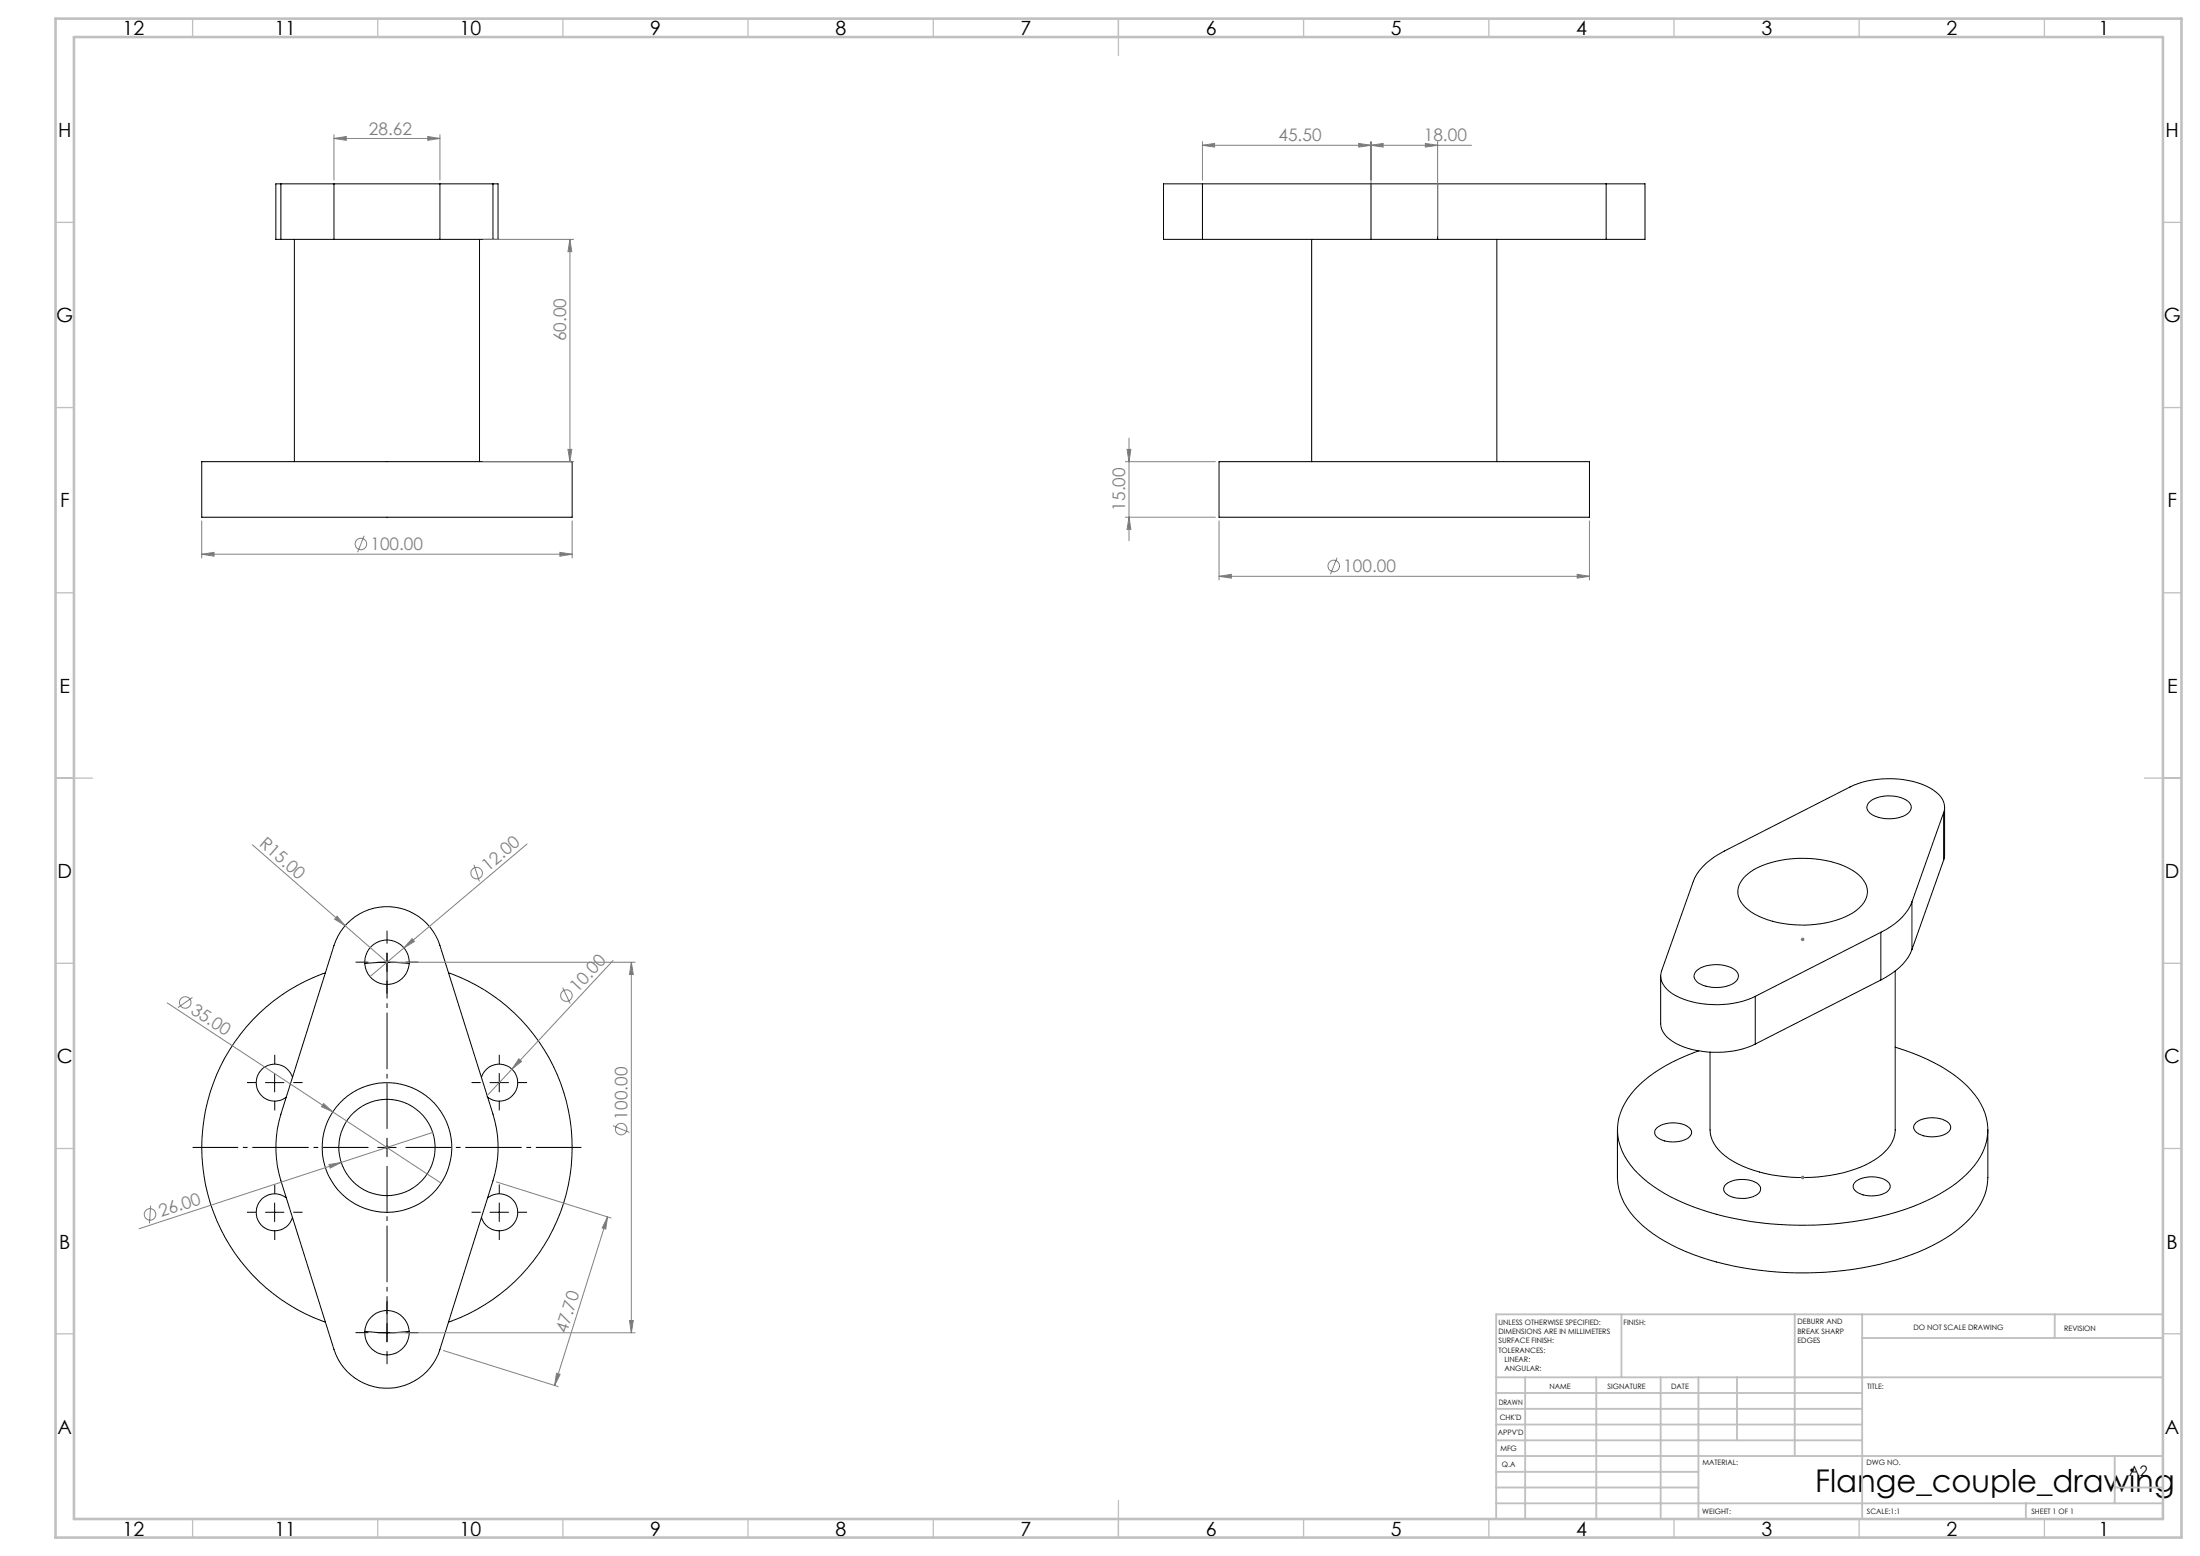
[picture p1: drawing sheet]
<svg xmlns="http://www.w3.org/2000/svg" width="594mm" height="420mm" viewBox="0 0 594 420" stroke-linecap="round" stroke-linejoin="round" font-family="sans-serif">
<g fill="none" stroke="#000" stroke-width=".27">
<path d="M75.8 49.6h-1.3v15h1.3M75.8 49.6v15M75.8 49.6h14.4M90.2 49.6h28.6M90.2 49.6v15M118.8 49.6v15M118.8 49.6h14.3M133.1 49.6h1.4v15h-1.4M133.1 49.6v15M324.7 49.6h-10.6v15h10.6M324.7 49.6h45.5M324.7 49.6v15"/>
<path d="M370.2 49.6h18M370.2 49.6v15M388.2 49.6h45.5M388.2 49.6v15M433.7 49.6h10.4v15h-10.4M433.7 49.6v15M75.8 64.6h14.4M79.5 64.6v60M90.2 64.6h28.6M118.8 64.6h14.3M129.5 64.6v60M324.7 64.6h45.5"/>
<path d="M354.2 64.6v60M370.2 64.6h18M388.2 64.6h45.5M404.1 64.6v60M54.5 124.6h100v15h-100zM329.1 124.6h100.1v15h-100.1zM504.5 216.8a9 9 0 0 1 9.4-1.2 2.3 2.3 0 0 1 1.5 3.7 9.3 9.3 0 0 1-10.6 .1 1.82 1.82 0 0 1-.3-2.6zM524.8 219.3a4.9 4.9 0 0 0-2.1-5.5 22.2 22.2 0 0 0-15.9-3.4l-3.9 .7-3.4 1.3-33.9 17.3a16.6 16.6 0 0 0-8.4 8.2l-8.6 24.2a4.9 4.9 0 0 0 2.1 5.5 23.8 23.8 0 0 0 18.6 3l2.5-.7 2.1-1M524.8 219.3l-8.6 24.2M524.8 219.3v12.8M525 217.9v12.9l-.2 1.3M471.1 236.7a20.4 20.4 0 0 1 12.8-4.9 27.5 27.5 0 0 1 17.2 3.7 6.2 6.2 0 0 1 2.9 6.7 10.5 10.5 0 0 1-6.9 5.7 30.7 30.7 0 0 1-23.3-1.1 7.5 7.5 0 0 1-4.6-6.4 5.7 5.7 0 0 1 1.9-3.7z"/>
<path d="M524.8 232.1l-8.6 24.2M93.7 249.3a15 15 0 0 1 25.1 5.9l14.3 45.5a29.7 29.7 0 0 1 0 18l-14.3 45.5a15 15 0 0 1-14.3 10.5 15 15 0 0 1-14.3-10.5l-14.4-45.5a30.5 30.5 0 0 1 0-18l14.4-45.5a15.3 15.3 0 0 1 3.5-5.9zM102 259.7h5M104.5 257.2v5M507.8 251.7l-33.9 17.2M507.8 251.7v12.8M516.2 243.5a15.7 15.7 0 0 1-8.4 8.2M516.2 256.3a14.8 14.8 0 0 1-7 7.5l-1.4 .7M516.2 243.5v12.8M87.9 262.6a50 50 0 0 0-33.4 47.1 50 50 0 0 0 33.4 47.2M98.5 260.1l.9-.1a51.4 51.4 0 0 1 11.1 .1M121.1 262.6a50 50 0 0 1 33.4 47.1 50 50 0 0 1-33.4 47.2"/>
<path d="M448.4 263.5v12.8a5.9 5.9 0 0 0 3.2 4.8 25.4 25.4 0 0 0 21.3 1.2l1-.5M458.2 261.9a9.3 9.3 0 0 1 10.6 .3 2.11 2.11 0 0 1-1 3.4 9.9 9.9 0 0 1-9.7-.6 1.86 1.86 0 0 1 .1-3.1zM473.9 268.9v12.9M507.8 264.5l-33.9 17.3M511.7 262.1v42.9a10 10 0 0 1-5.6 8.1 37.6 37.6 0 0 1-20.7 4.7 36.5 36.5 0 0 1-18.6-5 10.1 10.1 0 0 1-5.1-7.8v-21M71.7 292.2h5M74.2 289.7v5M79 290.8a5 5 0 0 0-6.8-3.2 5 5 0 0 0-2.3 7.2 5 5 0 0 0 7.4 1.3M130 290.8a5 5 0 0 1 6.8-3.1 5 5 0 0 1 2.3 7.1 5 5 0 0 1-7.4 1.3M132.3 292.2h5M134.8 289.7v5M511.7 282.7a47.8 47.8 0 0 1 19.4 10.4 16.2 16.2 0 0 1 5.4 13.9 19.6 19.6 0 0 1-8.1 12.2 60.8 60.8 0 0 1-28.1 10.6 88.4 88.4 0 0 1-45.4-4.9 36.2 36.2 0 0 1-14.7-10.5 14.6 14.6 0 0 1 .2-19.1 39.9 39.9 0 0 1 18.3-11.6"/>
<path d="M102 309.7h5M104.5 307.2v5M436.7 305v12.8a17.5 17.5 0 0 0 6.8 13 53.3 53.3 0 0 0 24.5 10.9 90.1 90.1 0 0 0 50.2-3.8 35.1 35.1 0 0 0 15.8-11.6 14.9 14.9 0 0 0 2.7-8.5v-12.8M447.4 304.4a7.6 7.6 0 0 1 9 .3 2.03 2.03 0 0 1-1.7 3 7.9 7.9 0 0 1-7.5-.9 1.57 1.57 0 0 1 .2-2.4zM465.7 320a7.7 7.7 0 0 1 9-.4 1.77 1.77 0 0 1-.7 3.1 8.1 8.1 0 0 1-8.2-.7 1.58 1.58 0 0 1-.1-2zM501 318.9a7.7 7.7 0 0 1 9 .4 2.03 2.03 0 0 1-1.6 3 7.9 7.9 0 0 1-7.6-1 1.54 1.54 0 0 1 .2-2.4zM517.3 303a7.7 7.7 0 0 1 9.1 .4 1.77 1.77 0 0 1-1.1 2.7 7.9 7.9 0 0 1-8.1-.7 1.54 1.54 0 0 1 .1-2.4zM71.7 327.2h5M74.2 324.7v5M77.3 323.3a5 5 0 0 0-7.4 1.3 5 5 0 0 0 2.2 7.2 5 5 0 0 0 6.9-3.2M131.7 323.3a5 5 0 0 1 7.4 1.3 5 5 0 0 1-2.3 7.2 5 5 0 0 1-6.8-3.2M132.3 327.2h5"/>
<path d="M134.8 324.7v5M98.5 359.4l.9 .1a45.9 45.9 0 0 0 11.1-.1M102 359.7h5M104.5 357.2v5"/>
<circle cx="104.5" cy="259.7" r="6"/>
<circle cx="104.5" cy="309.7" r="17.5"/>
<circle cx="104.5" cy="309.7" r="13"/>
<circle cx="104.5" cy="359.7" r="6"/>
</g>
<g fill="none" stroke="#808080" stroke-width=".27">
<path d="M90.2 37.4l3.3-.6v1.1zM90.2 36.4v12.2M90.2 37.4h28.6M115.5 36.8l3.3 .6-3.3 .5zM118.8 36.4v12.2M324.7 39.2l3.2-.5v1zM324.7 38.2v10.4M324.7 39.2h72.6M366.9 38.7l3.3 .5-3.3 .5zM370.2 39.2l3.3-.5v1zM370.2 38.2v25.4M384.8 38.7l3.4 .5-3.4 .5z"/>
<path d="M388.2 38.2v25.4M130.5 64.6h24.4M153.9 64.6v60M153.9 64.6l.5 3.3h-1zM304.8 118.3v27.7M130.5 124.6h24.4M153.4 121.3h1l-.5 3.3zM303.8 124.6h24.4M303.8 139.6h24.4M304.3 121.3h1l-.5 3.3zM304.8 139.6l.5 3.3h-1zM54.5 149.6l3.3-.5v1z"/>
<path d="M54.5 140.6v10M54.5 149.6h100M98.3 144.6l-1.7 4.5M151.2 149.1l3.3 .5-3.3 .5zM154.5 140.6v10M329.1 155.6l3.4-.6v1.1zM329.1 140.6v15.9M329.1 155.6h100.1M361 150.5l-1.8 4.5M425.8 155l3.4 .6-3.4 .5zM429.2 140.6v15.9M68.1 228l25.1 21.9"/>
<path d="M128 233.4l1.4 4.5M142.3 227.8l-42.4 35.8M91 247.3l2.2 2.6-2.9-1.8zM93.2 249.9l11.3 9.8M105.5 259.7h66M111.3 253.3l.6 .8-2.8 1.8zM165.5 259.3l-27.3 29.3M170.5 259.7v100M170.5 259.7l.5 3.3h-1zM486.2 253.6h1M486.4 253.2l.7 .7M486.7 253.1v1"/>
<path d="M487.1 253.2l-.7 .7M45.2 270.7l44.7 29.4M52 269.2l-4 2.8M151.9 266.6l2.1 4.3M87.4 297.9l2.5 2.2-3.1-1.4zM138.2 288.6l-6.8 7.3M140.1 285.8l.7 .7-2.6 2.1zM88.8 314.3l3.3-.5-3 1.5zM89.9 300.1l29.2 19.3M104 309.7h1M104.1 309.4l.7 .7M104.5 309.2v1"/>
<path d="M104.8 309.4l-.7 .7M116.8 305.7l-79.2 26M134.1 319l30.9 9.8M165.5 303.9l4.4 1.8M486.2 317.8h1M486.4 317.5l.7 .7M486.7 317.3v1M487.1 317.5l-.7 .7M40.7 325.4l-.3 4.8M164 328.5l-14.2 45.5M164 328.5l-.5 3.3-.9-.3zM105.5 359.7h66"/>
<path d="M170 356.4h1l-.5 3.3zM119.7 364.5l31 9.8M150.2 370.7l1 .3-1.4 3z"/>
<circle cx="97.4" cy="146.8" r="1.55"/>
<circle cx="360.1" cy="152.8" r="1.55"/>
<circle cx="128.7" cy="235.7" r="1.56"/>
<circle cx="50" cy="270.6" r="1.56"/>
<circle cx="152.9" cy="268.7" r="1.55"/>
<circle cx="167.7" cy="304.7" r="1.55"/>
<circle cx="40.5" cy="327.8" r="1.55"/>
</g>
<path d="M99.5 309.7h-47.5M104.5 304.7v-47.5M104.5 314.7v47.5M109.5 309.7h47.5" fill="none" stroke="#000" stroke-width=".27" stroke-dasharray="15.2 1.3 1.3 1.3" stroke-dashoffset="2.9" stroke-linecap="butt"/>
<g fill="none" stroke="#000" stroke-width=".27" stroke-dasharray="15.2 1.3 1.3 1.3" stroke-linecap="butt">
<path d="M99.5 259.7h-3.5M104.5 254.7v-3.5M109.5 259.7h3.5M104.5 264.7v3.5M69.2 292.2h-2.5M74.2 287.2v-2.5M74.2 297.2v2.5M79.2 292.2h2.5M129.8 292.2h-2.5M134.8 287.2v-2.5M134.8 297.2v2.5M139.8 292.2h2.5"/>
<path d="M69.2 327.2h-2.5M74.2 322.2v-2.5M74.2 332.2v2.5M79.2 327.2h2.5M129.8 327.2h-2.5M134.8 322.2v-2.5M134.8 332.2v2.5M139.8 327.2h2.5M99.5 359.7h-3.5M104.5 354.7v-3.5M109.5 359.7h3.5M104.5 364.7v3.5"/>
</g>
<g fill="none" stroke="#c0c0c0" stroke-width=".35">
<path d="M52 5v5M102 5v5M152 5v5M202 5v5M252 5v5M302 5v10M352 5v5M402 5v5M452 5v5M502 5v5M552 5v5M15 60h5"/>
<path d="M584 60h5M15 110h5M584 110h5M15 160h5M584 160h5M15 210h10M579 210h10M15 260h5M584 260h5M15 310h5M584 310h5M15 360h5"/>
<path d="M584 360h5M52 410v5M102 410v5M152 410v5M202 410v5M252 410v5M302 405v10M352 410v5M402 410v5M452 410v5M502 410v5M552 410v5"/>
</g>
<g fill="none" stroke="#c0c0c0" stroke-width=".5">
<path d="M437.8 354.8v17M484.6 354.8v38.2M502.8 354.8v55.2M554.8 354.8v6.4M584 354.8h-180v55.2M404 371.8h180M404 376h98.8M411.8 371.8v38.2M431 371.8v38.2M448.4 371.8v38.2M458.6 371.8v38.2M469 371.8v17"/>
<path d="M502.8 361.2h81.2M404 388.8h98.8M404 384.5h98.8M404 380.3h98.8M404 397.3h54.6M404 393h180M571 393v12.8M404 405.8h180M404 401.5h54.6M547 405.8v4.2M571 401.5h13"/>
</g>
<path d="M15 5h574v410h-574zM20 10h564v400h-564z" fill="none" stroke="#c0c0c0" stroke-width=".7"/>
<g fill="#808080">
<path d="M91 247.3l2.2 2.6-2.9-1.8z"/>
<path d="M87.4 297.9l2.5 2.2-3.1-1.4z"/>
<path d="M88.8 314.3l3.3-.5-3 1.5z"/>
<path d="M111.3 253.3l.6 .8-2.8 1.8z"/>
<path d="M140.1 285.8l.7 .7-2.6 2.1z"/>
<path d="M329.1 155.6l3.4-.6v1.1zM425.8 155l3.4 .6-3.4 .5zM324.7 39.2l3.2-.5v1zM366.9 38.7l3.3 .5-3.3 .5zM370.2 39.2l3.3-.5v1zM384.8 38.7l3.4 .5-3.4 .5z"/>
<path d="M304.3 121.3h1l-.5 3.3zM304.8 139.6l.5 3.3h-1z"/>
<path d="M151.2 149.1l3.3 .5-3.3 .5zM54.5 149.6l3.3-.5v1z"/>
<path d="M90.2 37.4l3.3-.6v1.1zM115.5 36.8l3.3 .6-3.3 .5z"/>
<path d="M150.2 370.7l1 .3-1.4 3zM164 328.5l-.5 3.3-.9-.3z"/>
<path d="M153.4 121.3h1l-.5 3.3zM153.9 64.6l.5 3.3h-1z"/>
<path d="M170.5 259.7l.5 3.3h-1zM170 356.4h1l-.5 3.3z"/>
</g>
<text font-size="8.5" x="490.1" y="402.7">Flange_couple_drawing</text>
<g font-size="5.3">
<text x="33.1" y="9.5">12</text>
<text x="74.1" y="9.5">11</text>
<text x="124.1" y="9.5">10</text>
<text x="175.6" y="9.5">9</text>
<text x="225.6" y="9.5">8</text>
<text x="275.6" y="9.5">7</text>
<text x="325.6" y="9.5">6</text>
<text x="375.6" y="9.5">5</text>
<text x="425.6" y="9.5">4</text>
<text x="475.6" y="9.5">3</text>
<text x="525.6" y="9.5">2</text>
<text x="566.6" y="9.5">1</text>
<text x="15.7" y="37">H</text>
<text x="584.7" y="37">H</text>
<text x="15.2" y="87">G</text>
<text x="584.2" y="87">G</text>
<text x="16.2" y="137">F</text>
<text x="585.2" y="137">F</text>
<text x="16.1" y="187">E</text>
<text x="585.1" y="187">E</text>
<text x="15.5" y="237">D</text>
<text x="584.5" y="237">D</text>
<text x="15.4" y="287">C</text>
<text x="584.4" y="287">C</text>
<text x="16" y="337.1">B</text>
<text x="585" y="337.1">B</text>
<text x="15.5" y="387">A</text>
<text x="584.5" y="387">A</text>
<text x="33.1" y="414.5">12</text>
<text x="74.1" y="414.5">11</text>
<text x="124.1" y="414.5">10</text>
<text x="175.6" y="414.5">9</text>
<text x="225.6" y="414.5">8</text>
<text x="275.6" y="414.5">7</text>
<text x="325.6" y="414.5">6</text>
<text x="375.6" y="414.5">5</text>
<text x="425.6" y="414.5">4</text>
<text x="475.6" y="414.5">3</text>
<text x="525.6" y="414.5">2</text>
<text x="566.6" y="414.5">1</text>
</g>
<g font-size="4.7" fill="#808080">
<text x="99.6" y="36.3">28.62</text>
<text x="345.2" y="38.2">45.50</text>
<text x="384.4" y="38.2">18.00</text>
<text x="152.9" y="92.1" transform="rotate(-90 152.9 92.1)">60.00</text>
<text x="303.8" y="137.8" transform="rotate(-90 303.8 137.8)">15.00</text>
<text x="100" y="148.5">100.00</text>
<text x="362.7" y="154.5">100.00</text>
<text x="69.8" y="228.1" transform="rotate(41 69.8 228.1)">R15.00</text>
<text x="131.8" y="235.3" transform="rotate(-40 131.8 235.3)">12.00</text>
<text x="156" y="268" transform="rotate(-47 156 268)">10.00</text>
<text x="51.2" y="273.4" transform="rotate(33 51.2 273.4)">35.00</text>
<text x="169.4" y="302.2" transform="rotate(-90 169.4 302.2)">100.00</text>
<text x="43.5" y="328.6" transform="rotate(-18 43.5 328.6)">26.00</text>
<text x="153" y="360.2" transform="rotate(-73 153 360.2)">47.70</text>
</g>
<text font-size="3.9" x="574.9" y="398.5">A2</text>
<g font-size="2">
<text x="404.6" y="357.6">UNLESS OTHERWISE SPECIFIED:</text>
<text x="438.4" y="357.6">FINISH:</text>
<text x="485.3" y="357.5">DEBURR AND</text>
<text x="485.3" y="360">BREAK SHARP</text>
<text x="516.6" y="359">DO NOT SCALE DRAWING</text>
<text x="557.3" y="359.2">REVISION</text>
<text x="404.6" y="360.1">DIMENSIONS ARE IN MILLIMETERS</text>
<text x="404.6" y="362.6">SURFACE FINISH:</text>
<text x="404.6" y="365.1">TOLERANCES:</text>
<text x="485.3" y="362.5">EDGES</text>
<text x="406.2" y="367.6">LINEAR:</text>
<text x="406.2" y="370.1">ANGULAR:</text>
<text x="418.3" y="375">NAME</text>
<text x="434" y="374.9">SIGNATURE</text>
<text x="451.2" y="374.9">DATE</text>
<text x="504.1" y="374.9">TITLE:</text>
<text x="404.6" y="379.1">DRAWN</text>
<text x="404.9" y="383.3">CHK'D</text>
<text x="404.4" y="387.4">APPV'D</text>
<text x="405.1" y="391.8">MFG</text>
<text x="405.5" y="396">Q.A</text>
<text x="459.6" y="395.5">MATERIAL:</text>
<text x="504" y="395.5">DWG NO.</text>
<text x="459.6" y="408.5">WEIGHT:</text>
<text x="504.1" y="408.6">SCALE:1:1</text>
<text x="548.5" y="408.6">SHEET 1 OF 1</text>
</g>
</svg>
